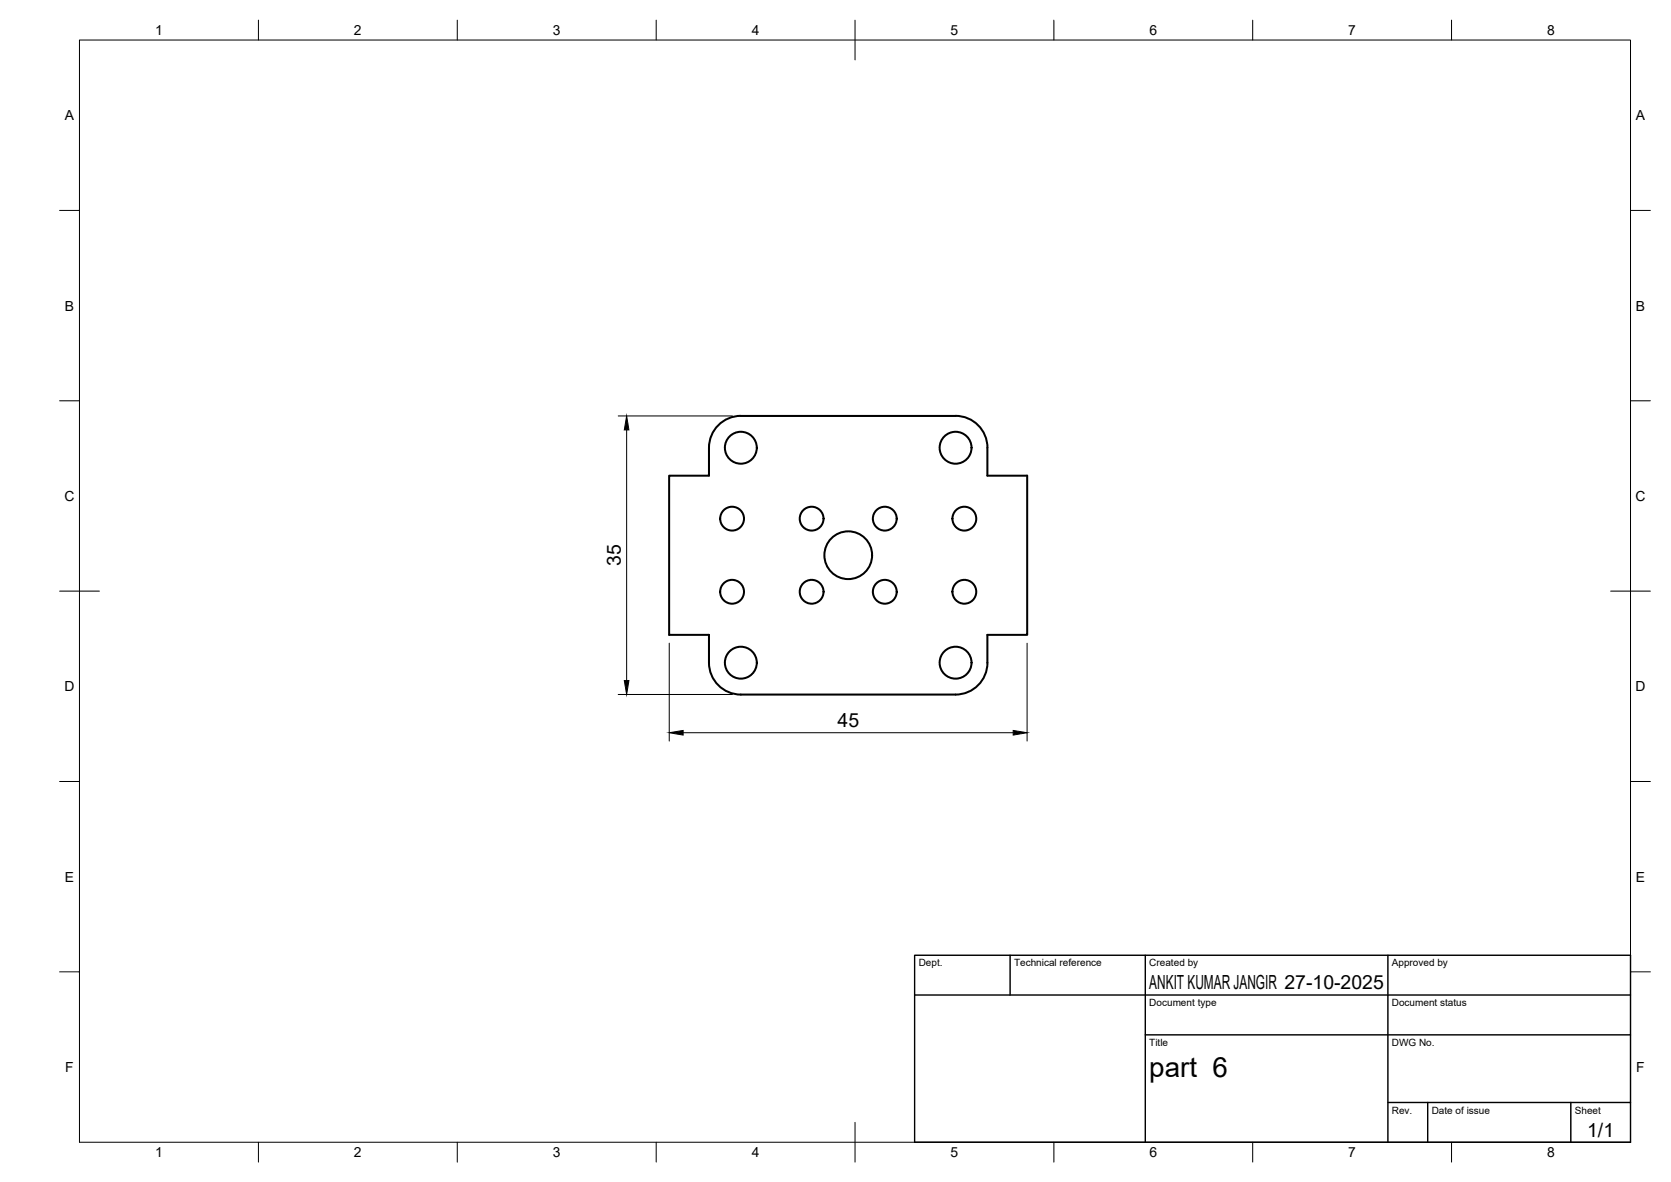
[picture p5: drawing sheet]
<svg xmlns="http://www.w3.org/2000/svg" width="420mm" height="297mm" viewBox="0 0 420 297" stroke-linecap="round" stroke-linejoin="round" font-family="sans-serif">
<!-- layer: Visible -->
<g fill="none" stroke="#000" stroke-width=".51">
<path d="M248.3 112.5v7h10v40h-10v7M248.3 112.5a8 8 0 0 0-8-8h-54a8 8 0 0 0-8 8v7h-10v40h10v7a8 8 0 0 0 8 8h54a8 8 0 0 0 8-8"/>
<circle cx="186.3" cy="112.5" r="4"/>
<circle cx="240.3" cy="112.5" r="4"/>
<circle cx="184.1" cy="130.3" r="3"/>
<circle cx="204.1" cy="130.3" r="3"/>
<circle cx="213.3" cy="139.5" r="6"/>
<circle cx="222.5" cy="130.3" r="3"/>
<circle cx="242.5" cy="130.3" r="3"/>
<circle cx="184.1" cy="148.7" r="3"/>
<circle cx="204.1" cy="148.7" r="3"/>
<circle cx="222.5" cy="148.7" r="3"/>
<circle cx="242.5" cy="148.7" r="3"/>
<circle cx="186.3" cy="166.5" r="4"/>
<circle cx="240.3" cy="166.5" r="4"/>
</g>
<!-- layer: BORDER -->
<g fill="none" stroke="#000" stroke-width=".25">
<path d="M20 10.1h390v276.9h-390zM65 5.1v5M115 5.1v5M165 5.1v5M215 5.1v10M265 5.1v5M315 5.1v5M365 5.1v5M15 52.9h5M410 52.9h5M15 100.7h5M410 100.7h5"/>
<path d="M15 148.6h10M405 148.6h10M15 196.4h5M410 196.4h5M15 244.2h5M410 244.2h5M65 287v5M115 287v5M165 287v5M215 282.1v9.9M265 287v5M315 287v5"/>
<path d="M365 287v5"/>
</g>
<!-- layer: TITLEBLOCK -->
<path d="M230 240.1h180v46.9h-180zM230 250h180M254 240.1v9.9M288 240.1v46.9M349 240.1v46.9M288 260.1h122M349 277.1h61M359 277.1v9.9M395 277.1v9.9" fill="none" stroke="#000" stroke-width=".36"/>
<!-- layer: FD_Dimensions -->
<path d="M155.4 104.5h28.8M157.6 108v63M155.4 174.5h28.8M168.3 161.6v24.6M258.3 161.6v24.6M171.8 184.1h83" fill="none" stroke="#000" stroke-width=".25"/>
<path d="M157.6 104.5l.5 3.5h-1.1zM157 171h1.1l-.5 3.5zM168.3 184.1l3.5-.5v1.1zM254.8 183.6l3.5 .5-3.5 .6z" fill="#000" stroke="#000" stroke-width=".25"/>
<text font-size="7" x="289" y="270.6">part 6</text>
<g font-size="4.9">
<text x="156.1" y="142.2" transform="rotate(-90 156.1 142.2)">35</text>
<text x="210.6" y="182.7">45</text>
<text x="289" y="248.5">ANKIT KUMAR JANGIR 27-10-2025</text>
<text x="399.1" y="285.7">1/1</text>
</g>
<g font-size="3.5">
<text x="39" y="8.8">1</text>
<text x="89" y="8.8">2</text>
<text x="139" y="8.8">3</text>
<text x="189" y="8.8">4</text>
<text x="239" y="8.8">5</text>
<text x="289" y="8.8">6</text>
<text x="339" y="8.8">7</text>
<text x="389" y="8.8">8</text>
<text x="16.3" y="30.2">A</text>
<text x="411.3" y="30.2">A</text>
<text x="16.3" y="78">B</text>
<text x="411.3" y="78">B</text>
<text x="16.2" y="125.9">C</text>
<text x="411.2" y="125.9">C</text>
<text x="16.2" y="173.7">D</text>
<text x="411.2" y="173.7">D</text>
<text x="16.3" y="221.6">E</text>
<text x="411.3" y="221.6">E</text>
<text x="16.4" y="269.4">F</text>
<text x="411.4" y="269.4">F</text>
<text x="39" y="290.8">1</text>
<text x="89" y="290.8">2</text>
<text x="139" y="290.8">3</text>
<text x="189" y="290.8">4</text>
<text x="239" y="290.8">5</text>
<text x="289" y="290.8">6</text>
<text x="339" y="290.8">7</text>
<text x="389" y="290.8">8</text>
</g>
<g font-size="2.5">
<text x="231" y="242.9">Dept.</text>
<text x="255" y="242.9">Technical reference</text>
<text x="289" y="242.9">Created by</text>
<text x="350" y="242.9">Approved by</text>
<text x="289" y="252.8">Document type</text>
<text x="350" y="252.8">Document status</text>
<text x="289" y="262.9">Title</text>
<text x="350" y="262.9">DWG No.</text>
<text x="350" y="279.9">Rev.</text>
<text x="360" y="279.9">Date of issue</text>
<text x="396" y="279.9">Sheet</text>
</g>
</svg>
